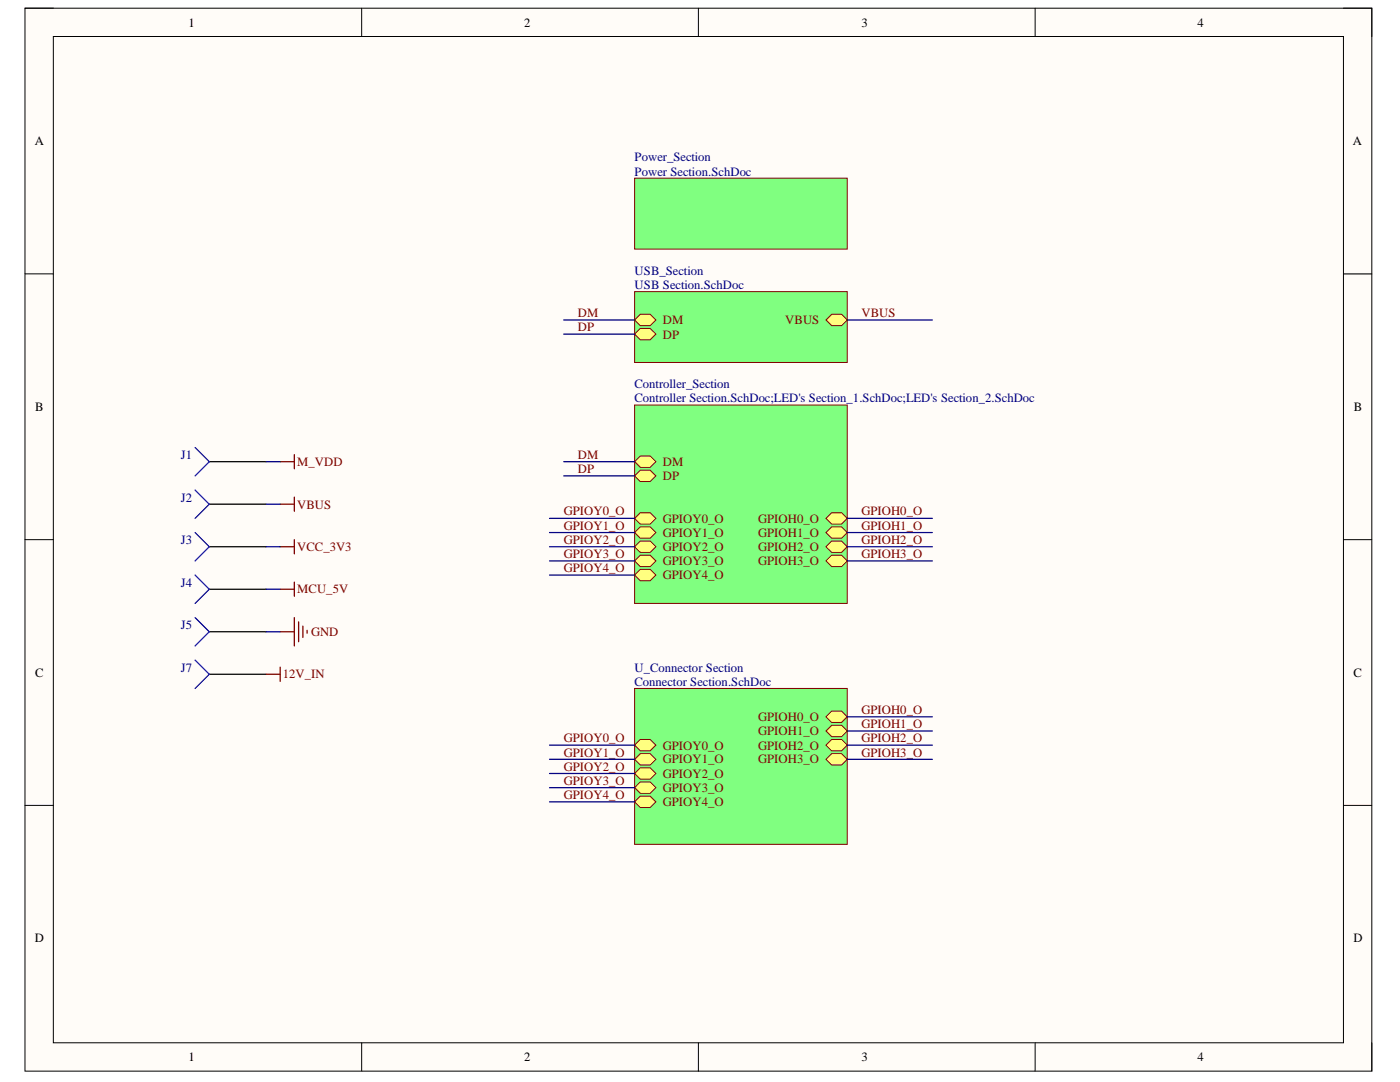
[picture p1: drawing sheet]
<svg xmlns="http://www.w3.org/2000/svg" width="279mm" height="216mm" viewBox="0 0 279 216" stroke-linecap="round" stroke-linejoin="round" font-family="sans-serif">
<path d="M5 1.6h268.8v212.1h-268.8z" fill-rule="evenodd" fill="#fffcf8"/>
<path d="M5 1.6h268.8v212.1h-268.8z" fill="none" stroke="#000" stroke-width=".2"/>
<path d="M10.6 7.3h257.5v200.8h-257.5z" fill-rule="evenodd" fill="#fffcf8"/>
<g fill="none" stroke="#000" stroke-width=".2">
<path d="M5 1.6h5.6M10.6 7.3h257.5v200.8h-257.5zM72.2 1.6v5.7M139.4 1.6v5.7M206.6 1.6v5.7M268.1 1.6h5.7v5.7M5 54.7h5.6M268.1 54.7h5.7M5 107.7h5.6M268.1 107.7h5.7M5 160.7h5.6M268.1 160.7h5.7"/>
<path d="M72.2 208.1v5.6M139.4 208.1v5.6M206.6 208.1v5.6M273.8 208.1v5.6"/>
</g>
<path d="M58.7 99.2v2.8M55.9 100.6h2.8M55.9 109.1h2.8M55.9 117.6h2.8M58.7 107.7v2.8M58.7 116.2v2.8M55.9 126.1h2.8M58.7 123.2v5.7M59.6 124.1v3.9M60.4 124.9v2.3M61.3 125.8v.5" fill="none" stroke="#800000" stroke-width=".25"/>
<path d="M126.6 35.6h42.5v14.1h-42.5z" fill-rule="evenodd" fill="#80ff80"/>
<path d="M126.6 35.6h42.5v14.1h-42.5z" fill="none" stroke="#800000" stroke-width=".2"/>
<path d="M126.6 80.8h42.5v39.6h-42.5z" fill-rule="evenodd" fill="#80ff80"/>
<path d="M126.6 80.8h42.5v39.6h-42.5z" fill="none" stroke="#800000" stroke-width=".2"/>
<path d="M127.8 93.8h2l1.1 1.2-1.1 1.1h-2l-1.2-1.1z" fill-rule="evenodd" fill="#ffff80"/>
<path d="M127.8 93.8h2l1.1 1.2-1.1 1.1h-2l-1.2-1.1z" fill="none" stroke="#800000" stroke-width=".2"/>
<path d="M126.6 103.4l1.2-1.1h2l1.1 1.1-1.1 1.2h-2z" fill-rule="evenodd" fill="#ffff80"/>
<path d="M126.6 103.4l1.2-1.1h2l1.1 1.1-1.1 1.2h-2z" fill="none" stroke="#800000" stroke-width=".2"/>
<path d="M126.6 92.1l1.2-1.1h2l1.1 1.1-1.1 1.2h-2z" fill-rule="evenodd" fill="#ffff80"/>
<path d="M126.6 92.1l1.2-1.1h2l1.1 1.1-1.1 1.2h-2z" fill="none" stroke="#800000" stroke-width=".2"/>
<path d="M126.6 106.3l1.2-1.2h2l1.1 1.2-1.1 1.1h-2z" fill-rule="evenodd" fill="#ffff80"/>
<path d="M126.6 106.3l1.2-1.2h2l1.1 1.2-1.1 1.1h-2z" fill="none" stroke="#800000" stroke-width=".2"/>
<path d="M164.8 103.4l1.2-1.1h2l1.1 1.1-1.1 1.2h-2z" fill-rule="evenodd" fill="#ffff80"/>
<path d="M164.8 103.4l1.2-1.1h2l1.1 1.1-1.1 1.2h-2z" fill="none" stroke="#800000" stroke-width=".2"/>
<path d="M164.8 106.3l1.2-1.2h2l1.1 1.2-1.1 1.1h-2z" fill-rule="evenodd" fill="#ffff80"/>
<path d="M164.8 106.3l1.2-1.2h2l1.1 1.2-1.1 1.1h-2z" fill="none" stroke="#800000" stroke-width=".2"/>
<path d="M127.8 110.8h2l1.1 1.1-1.1 1.2h-2l-1.2-1.2z" fill-rule="evenodd" fill="#ffff80"/>
<path d="M127.8 110.8h2l1.1 1.1-1.1 1.2h-2l-1.2-1.2z" fill="none" stroke="#800000" stroke-width=".2"/>
<path d="M127.8 108h2l1.1 1.1-1.1 1.1h-2l-1.2-1.1z" fill-rule="evenodd" fill="#ffff80"/>
<path d="M127.8 108h2l1.1 1.1-1.1 1.1h-2l-1.2-1.1z" fill="none" stroke="#800000" stroke-width=".2"/>
<path d="M164.8 109.1l1.2-1.1h2l1.1 1.1-1.1 1.1h-2z" fill-rule="evenodd" fill="#ffff80"/>
<path d="M164.8 109.1l1.2-1.1h2l1.1 1.1-1.1 1.1h-2z" fill="none" stroke="#800000" stroke-width=".2"/>
<path d="M164.8 111.9l1.2-1.1h2l1.1 1.1-1.1 1.2h-2z" fill-rule="evenodd" fill="#ffff80"/>
<path d="M164.8 111.9l1.2-1.1h2l1.1 1.1-1.1 1.2h-2z" fill="none" stroke="#800000" stroke-width=".2"/>
<path d="M126.6 114.7l1.2-1.1h2l1.1 1.1-1.1 1.2h-2z" fill-rule="evenodd" fill="#ffff80"/>
<path d="M126.6 114.7l1.2-1.1h2l1.1 1.1-1.1 1.2h-2z" fill="none" stroke="#800000" stroke-width=".2"/>
<path d="M126.6 58.2h42.5v14.1h-42.5z" fill-rule="evenodd" fill="#80ff80"/>
<path d="M126.6 58.2h42.5v14.1h-42.5z" fill="none" stroke="#800000" stroke-width=".2"/>
<path d="M126.6 66.7l1.2-1.2h2l1.1 1.2-1.1 1.1h-2z" fill-rule="evenodd" fill="#ffff80"/>
<path d="M126.6 66.7l1.2-1.2h2l1.1 1.2-1.1 1.1h-2z" fill="none" stroke="#800000" stroke-width=".2"/>
<path d="M127.8 62.7h2l1.1 1.1-1.1 1.2h-2l-1.2-1.2z" fill-rule="evenodd" fill="#ffff80"/>
<path d="M127.8 62.7h2l1.1 1.1-1.1 1.2h-2l-1.2-1.2z" fill="none" stroke="#800000" stroke-width=".2"/>
<path d="M164.8 63.8l1.2-1.1h2l1.1 1.1-1.1 1.2h-2z" fill-rule="evenodd" fill="#ffff80"/>
<path d="M164.8 63.8l1.2-1.1h2l1.1 1.1-1.1 1.2h-2z" fill="none" stroke="#800000" stroke-width=".2"/>
<path d="M55.9 92.1h2.8M58.7 90.7v2.8" fill="none" stroke="#800000" stroke-width=".25"/>
<path d="M41.8 92.1h11.3M41.8 100.6h11.3M41.8 109.1h11.3M41.8 117.6h11.3M41.8 126.1h11.3" fill="none" stroke="#000" stroke-width=".25"/>
<path d="M38.9 89.3l2.9 2.8-2.9 2.9M38.9 97.8l2.9 2.8-2.9 2.8M38.9 106.3l2.9 2.8-2.9 2.8M38.9 114.7l2.9 2.9-2.9 2.8M38.9 123.2l2.9 2.9-2.9 2.8" fill="none" stroke="#00f" stroke-width=".25"/>
<path d="M126.6 137.4h42.5v31.1h-42.5z" fill-rule="evenodd" fill="#80ff80"/>
<path d="M126.6 137.4h42.5v31.1h-42.5z" fill="none" stroke="#800000" stroke-width=".2"/>
<path d="M126.6 148.7l1.2-1.1h2l1.1 1.1-1.1 1.1h-2z" fill-rule="evenodd" fill="#ffff80"/>
<path d="M126.6 148.7l1.2-1.1h2l1.1 1.1-1.1 1.1h-2z" fill="none" stroke="#800000" stroke-width=".2"/>
<path d="M164.8 143l1.2-1.1h2l1.1 1.1-1.1 1.2h-2z" fill-rule="evenodd" fill="#ffff80"/>
<path d="M164.8 143l1.2-1.1h2l1.1 1.1-1.1 1.2h-2z" fill="none" stroke="#800000" stroke-width=".2"/>
<path d="M126.6 151.5l1.2-1.1h2l1.1 1.1-1.1 1.1h-2z" fill-rule="evenodd" fill="#ffff80"/>
<path d="M126.6 151.5l1.2-1.1h2l1.1 1.1-1.1 1.1h-2z" fill="none" stroke="#800000" stroke-width=".2"/>
<path d="M164.8 145.9l1.2-1.2h2l1.1 1.2-1.1 1.1h-2z" fill-rule="evenodd" fill="#ffff80"/>
<path d="M164.8 145.9l1.2-1.2h2l1.1 1.2-1.1 1.1h-2z" fill="none" stroke="#800000" stroke-width=".2"/>
<path d="M126.6 154.3l1.2-1.1h2l1.1 1.1-1.1 1.2h-2z" fill-rule="evenodd" fill="#ffff80"/>
<path d="M126.6 154.3l1.2-1.1h2l1.1 1.1-1.1 1.2h-2z" fill="none" stroke="#800000" stroke-width=".2"/>
<path d="M164.8 148.7l1.2-1.1h2l1.1 1.1-1.1 1.1h-2z" fill-rule="evenodd" fill="#ffff80"/>
<path d="M164.8 148.7l1.2-1.1h2l1.1 1.1-1.1 1.1h-2z" fill="none" stroke="#800000" stroke-width=".2"/>
<path d="M127.8 156h2l1.1 1.2-1.1 1.1h-2l-1.2-1.1z" fill-rule="evenodd" fill="#ffff80"/>
<path d="M127.8 156h2l1.1 1.2-1.1 1.1h-2l-1.2-1.1z" fill="none" stroke="#800000" stroke-width=".2"/>
<path d="M164.8 151.5l1.2-1.1h2l1.1 1.1-1.1 1.1h-2z" fill-rule="evenodd" fill="#ffff80"/>
<path d="M164.8 151.5l1.2-1.1h2l1.1 1.1-1.1 1.1h-2z" fill="none" stroke="#800000" stroke-width=".2"/>
<path d="M127.8 158.9h2l1.1 1.1-1.1 1.1h-2l-1.2-1.1z" fill-rule="evenodd" fill="#ffff80"/>
<path d="M127.8 158.9h2l1.1 1.1-1.1 1.1h-2l-1.2-1.1z" fill="none" stroke="#800000" stroke-width=".2"/>
<g fill="none" stroke="#000080" stroke-width=".25">
<path d="M112.5 63.8h14.1M112.5 66.7h14.1M169.1 63.9h17M53.1 92.1h2.8M112.5 92.1h14.1M112.5 95h14.1M53.1 100.6h2.8M53.1 109.1h2.8M53.1 117.6h2.8M109.7 109.1h16.9M109.7 114.7h16.9M109.7 111.9h16.9"/>
<path d="M109.7 106.3h16.9M109.7 103.4h16.9M169.1 109.1h17M169.1 111.9h17M169.1 106.3h17M169.1 103.4h17M53.1 126.1h2.8M109.7 148.7h16.9M109.7 151.5h16.9M109.7 160h16.9M109.7 157.2h16.9M109.7 154.3h16.9"/>
<path d="M169.1 143h17M169.1 145.9h17M169.1 148.7h17M169.1 151.5h17"/>
</g>
<path d="M41.8 134.5h11.3" fill="none" stroke="#000" stroke-width=".25"/>
<path d="M38.9 131.7l2.9 2.8-2.9 2.9" fill="none" stroke="#00f" stroke-width=".25"/>
<path d="M53.1 134.5h2.8M55.9 133.1v2.9" fill="none" stroke="#800000" stroke-width=".25"/>
<g font-size="2.5">
<text x="37.6" y="5.3">1</text>
<text x="104.6" y="5.3">2</text>
<text x="171.9" y="5.3">3</text>
<text x="239" y="5.3">4</text>
<text x="6.9" y="29">A</text>
<text x="270" y="29">A</text>
<text x="7" y="82">B</text>
<text x="270.2" y="82">B</text>
<text x="7" y="135">C</text>
<text x="270.1" y="135">C</text>
<text x="6.9" y="188.1">D</text>
<text x="270.1" y="188.1">D</text>
<text x="37.6" y="211.8">1</text>
<text x="104.6" y="211.8">2</text>
<text x="171.9" y="211.8">3</text>
<text x="239" y="211.8">4</text>
</g>
<g font-size="2.5" fill="#000080">
<text x="126.6" y="32.2">Power_Section</text>
<text x="126.6" y="35">Power Section.SchDoc</text>
<text x="126.6" y="54.8">USB_Section</text>
<text x="126.6" y="57.6">USB Section.SchDoc</text>
<text x="126.6" y="77.4">Controller_Section</text>
<text x="126.6" y="80.2">Controller Section.SchDoc;LED's Section_1.SchDoc;LED's Section_2.SchDoc</text>
<text x="36.1" y="91.5">J1</text>
<text x="36.1" y="100.1">J2</text>
<text x="36.1" y="108.5">J3</text>
<text x="36.1" y="117">J4</text>
<text x="36.1" y="125.5">J5</text>
<text x="36.1" y="134">J7</text>
<text x="126.6" y="134">U_Connector Section</text>
<text x="126.6" y="136.8">Connector Section.SchDoc</text>
</g>
<g font-size="2.5" fill="#800000">
<text x="115.3" y="63.3">DM</text>
<text x="132.3" y="64.7">DM</text>
<text x="156.7" y="64.7">VBUS</text>
<text x="171.9" y="63.3">VBUS</text>
<text x="115.3" y="66.1">DP</text>
<text x="132.3" y="67.6">DP</text>
<text x="59.3" y="93">M_VDD</text>
<text x="115.3" y="91.5">DM</text>
<text x="115.3" y="94.4">DP</text>
<text x="132.3" y="95.8">DP</text>
<text x="132.3" y="93">DM</text>
<text x="59.3" y="101.5">VBUS</text>
<text x="112.5" y="105.7">GPIOY1_O</text>
<text x="112.5" y="102.9">GPIOY0_O</text>
<text x="132.3" y="104.3">GPIOY0_O</text>
<text x="132.3" y="107.2">GPIOY1_O</text>
<text x="151.3" y="104.3">GPIOH0_O</text>
<text x="151.3" y="107.2">GPIOH1_O</text>
<text x="171.9" y="105.7">GPIOH1_O</text>
<text x="171.9" y="102.9">GPIOH0_O</text>
<text x="59.3" y="109.9">VCC_3V3</text>
<text x="112.5" y="111.4">GPIOY3_O</text>
<text x="112.5" y="108.5">GPIOY2_O</text>
<text x="132.3" y="112.7">GPIOY3_O</text>
<text x="132.3" y="109.9">GPIOY2_O</text>
<text x="151.3" y="109.9">GPIOH2_O</text>
<text x="151.3" y="112.7">GPIOH3_O</text>
<text x="171.9" y="111.4">GPIOH3_O</text>
<text x="171.9" y="108.5">GPIOH2_O</text>
<text x="59.3" y="118.4">MCU_5V</text>
<text x="112.5" y="114.2">GPIOY4_O</text>
<text x="132.3" y="115.6">GPIOY4_O</text>
<text x="62.1" y="126.9">GND</text>
<text x="56.4" y="135.4">12V_IN</text>
<text x="151.3" y="143.9">GPIOH0_O</text>
<text x="171.9" y="142.5">GPIOH0_O</text>
<text x="112.5" y="148.1">GPIOY0_O</text>
<text x="132.3" y="149.6">GPIOY0_O</text>
<text x="151.3" y="146.7">GPIOH1_O</text>
<text x="151.3" y="149.6">GPIOH2_O</text>
<text x="171.9" y="145.3">GPIOH1_O</text>
<text x="171.9" y="148.1">GPIOH2_O</text>
<text x="112.5" y="153.8">GPIOY2_O</text>
<text x="112.5" y="151">GPIOY1_O</text>
<text x="132.3" y="152.3">GPIOY1_O</text>
<text x="132.3" y="155.2">GPIOY2_O</text>
<text x="151.3" y="152.3">GPIOH3_O</text>
<text x="171.9" y="151">GPIOH3_O</text>
<text x="112.5" y="159.4">GPIOY4_O</text>
<text x="112.5" y="156.6">GPIOY3_O</text>
<text x="132.3" y="158">GPIOY3_O</text>
<text x="132.3" y="160.9">GPIOY4_O</text>
</g>
</svg>
